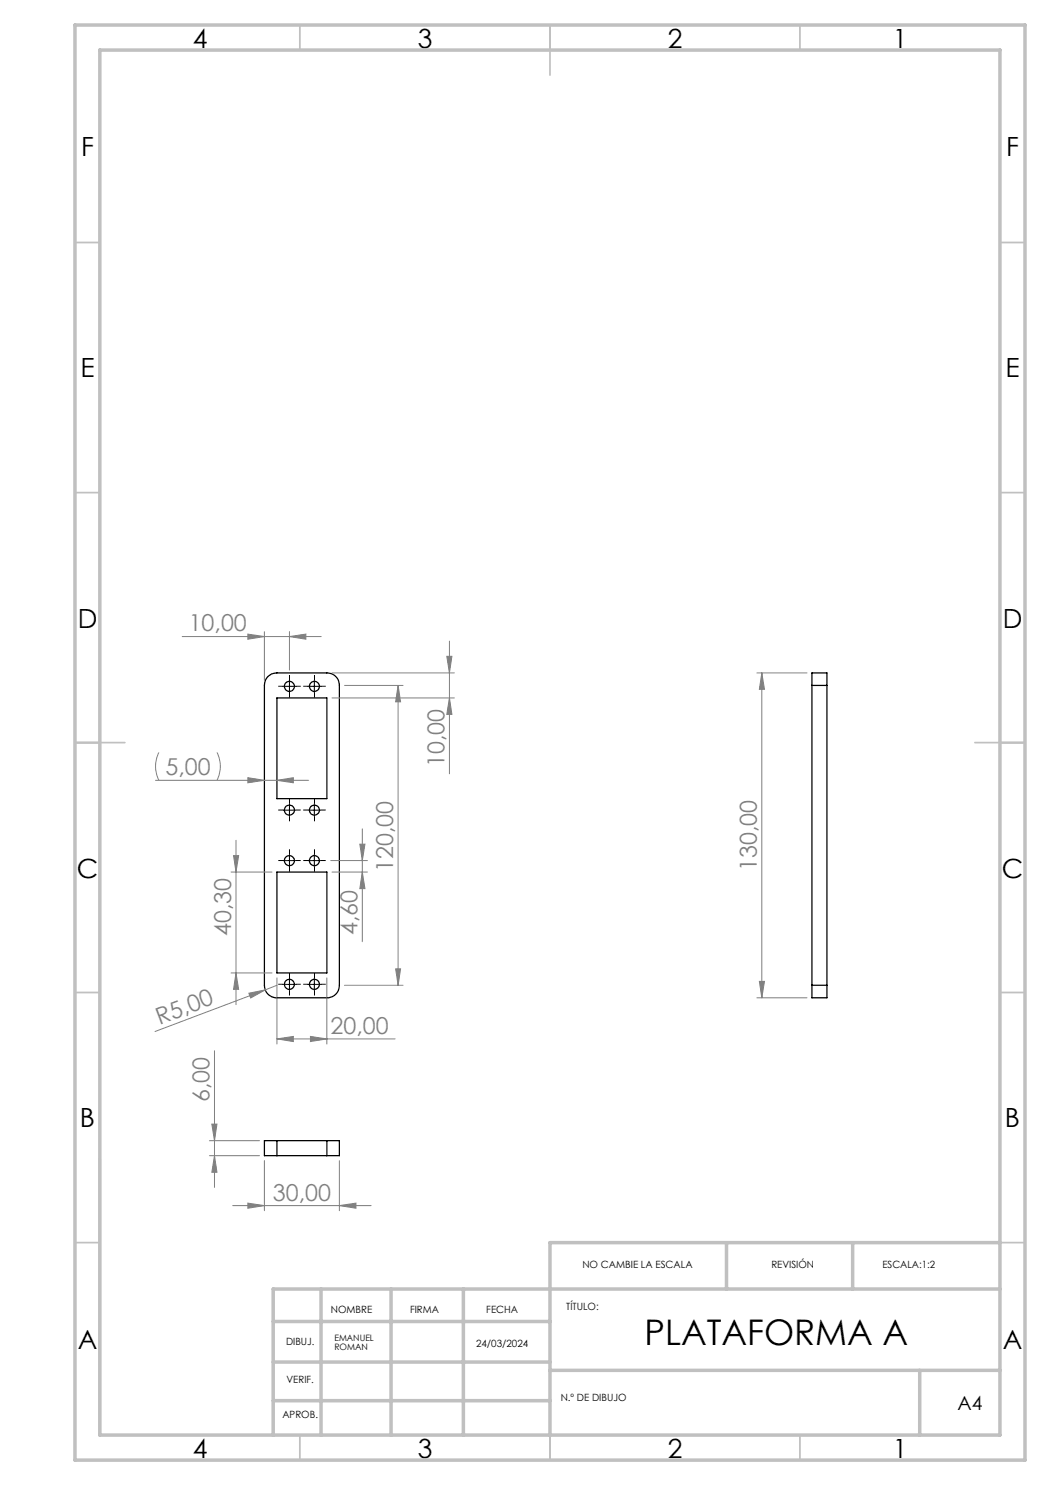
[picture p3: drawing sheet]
<svg xmlns="http://www.w3.org/2000/svg" width="210mm" height="297mm" viewBox="0 0 210 297" stroke-linecap="round" stroke-linejoin="round" font-family="sans-serif">
<g fill="none" stroke="#000" stroke-width=".25">
<path d="M53.5 135.4l.8-.6 1.1-.2h10a2.46 2.46 0 0 1 2.5 2.5v60a2.46 2.46 0 0 1-2.5 2.5h-10a2.46 2.46 0 0 1-2.5-2.5v-60l.2-1.1zM55.4 139.6h10v20.1h-10zM162.4 137.1v-2.5h3v2.5M162.4 137.1h3M162.4 137.1v60M165.4 137.1v60M55.4 174.4h10v20.2h-10zM162.4 197.1v2.5h3v-2.5M162.4 197.1h3M55.4 228.1h-2.5v3h2.5M55.4 228.1v3M55.4 228.1h10"/>
<path d="M55.4 231.1h10M65.4 228.1h2.5v3h-2.5M65.4 228.1v3"/>
<circle cx="57.9" cy="137.3" r="1.01"/>
<circle cx="62.9" cy="137.3" r="1"/>
<circle cx="57.9" cy="162" r="1.01"/>
<circle cx="57.9" cy="172.1" r="1.01"/>
<circle cx="62.9" cy="162" r="1"/>
<circle cx="62.9" cy="172.1" r="1"/>
<circle cx="57.9" cy="196.9" r="1"/>
<circle cx="62.9" cy="196.9" r="1"/>
</g>
<g fill="none" stroke="#808080" stroke-width=".2">
<path d="M36.4 127.3h27.8M49.6 126.8l3.3 .5-3.3 .5zM52.9 126.3v9.8M57.9 127.3l3.3-.5v1zM57.9 126.3v7.7M66.4 139.6h24.5M66.4 134.6h24.5M68.9 137.1h11.7M79.6 137.1l.5 3.3h-1zM79.6 137.1v60M89.4 131.3h1l-.5 3.3zM89.9 139.6l.5 3.3h-1z"/>
<path d="M89.9 128.2v26.6M151.4 134.6h10M152.4 134.6l.5 3.3h-1zM152.4 134.6v65M31.1 156.1h30.6M31.8 150.5a6.1 6.1 0 0 0 0 5.6M43.4 150.5a6.1 6.1 0 0 1 0 5.6M49.6 155.5l3.3 .6-3.3 .5zM55.4 156.1l3.3-.6v1.1zM46.2 174.4h8.2M46.7 171.1h1l-.5 3.3zM47.2 168.1v32.8"/>
<path d="M66.1 172.1h7.4M66.4 174.4h7.1M72 168.8h1l-.5 3.3zM72.5 165.8v22.5M72.5 174.4l.5 3.3h-1zM46.2 194.6h8.2M47.2 194.6l.5 3.3h-1zM49.8 198.6l3.3-.6-3 1.6zM53.1 198l-22.1 8.3M55.4 197.1l-2.3 .9M55.4 195.6v13.2M65.4 195.6v13.2"/>
<path d="M68.9 197.1h11.7M79.1 193.8h1l-.5 3.3zM151.4 199.6h10M151.9 196.3h1l-.5 3.3zM42.9 210.1v27.4M55.4 207.8l3.3-.5v1zM55.4 207.8h23.6M62.1 207.3l3.3 .5-3.3 .5zM41.9 228.1h10M41.9 231.1h10M42.4 224.8h1l-.5 3.3zM42.9 231.1l.5 3.4h-1z"/>
<path d="M52.9 232.1v10M67.9 232.1v10M46.5 241.1h27.7M49.6 240.6l3.3 .5-3.3 .5zM67.9 241.1l3.3-.5v1z"/>
</g>
<g fill="none" stroke="#000" stroke-width=".2" stroke-dasharray="15.2 1.3 1.3 1.3" stroke-linecap="butt">
<path d="M56.6 137.3h-1M57.9 136v-1M57.9 138.5v1M59.1 137.3h1M61.6 137.3h-1M62.9 136v-1M62.9 138.5v1M64.1 137.3h1M56.6 172.1h-1M56.6 162h-1M57.9 170.9v-1M57.9 173.4v1"/>
<path d="M57.9 160.8v-1M57.9 163.3v1M59.1 172.1h1M59.1 162h1M61.6 172.1h-1M61.6 162h-1M62.9 170.9v-1M62.9 173.4v1M62.9 160.8v-1M62.9 163.3v1M64.1 172.1h1M64.1 162h1"/>
<path d="M56.6 196.9h-1M57.9 195.6v-1M57.9 198.1v1M59.1 196.9h1M61.6 196.9h-1M62.9 195.6v-1M62.9 198.1v1M64.1 196.9h1"/>
</g>
<g fill="none" stroke="#000" stroke-width=".2">
<path d="M56.6 137.3h2.5M57.9 136v2.5M61.6 137.3h2.5M62.9 136v2.5M56.6 172.1h2.5M56.6 162h2.5M57.9 160.8v2.5M57.9 170.9v2.5M61.6 172.1h2.5M61.6 162h2.5M62.9 160.8v2.5M62.9 170.9v2.5"/>
<path d="M56.6 196.9h2.5M57.9 195.6v2.5M61.6 196.9h2.5M62.9 195.6v2.5"/>
</g>
<g fill="none" stroke="#c0c0c0" stroke-width=".35">
<path d="M60 5v5M110 5v10M160 5v5M15 48.5h5M200 48.5h5M15 98.5h5M200 98.5h5M15 148.5h10M195 148.5h10M15 198.5h5M200 198.5h5M15 248.5h5"/>
<path d="M200 248.5h5M60 287v5M110 282v10M160 287v5"/>
</g>
<path d="M20 231.8v55.2" fill="none" stroke="#c0c0c0" stroke-width=".5"/>
<g fill="none" stroke="#c0c0c0" stroke-width=".7">
<path d="M15 5h190v287h-190zM20 10h180v277h-180zM64.2 257.8v29.2M78.2 257.8v29.2M92.7 257.8v29.2M145.3 248.5v9.3M170.5 248.5v9.3M200 248.5h-90v38.5M200 257.8h-145.4v29.2M54.6 264.3h55.4M54.6 272.4h55.4M110 274.1h90"/>
<path d="M183.9 274.1v12.9M54.6 280.1h55.4"/>
</g>
<g fill="#808080">
<path d="M49.8 198.6l3.3-.6-3 1.6z"/>
<path d="M55.4 207.8l3.3-.5v1zM62.1 207.3l3.3 .5-3.3 .5zM49.6 240.6l3.3 .5-3.3 .5zM67.9 241.1l3.3-.5v1z"/>
<path d="M55.4 156.1l3.3-.6v1.1zM49.6 155.5l3.3 .6-3.3 .5zM57.9 127.3l3.3-.5v1zM49.6 126.8l3.3 .5-3.3 .5z"/>
<path d="M79.1 193.8h1l-.5 3.3zM79.6 137.1l.5 3.3h-1zM89.9 139.6l.5 3.3h-1zM89.4 131.3h1l-.5 3.3zM151.9 196.3h1l-.5 3.3zM152.4 134.6l.5 3.3h-1z"/>
<path d="M46.7 171.1h1l-.5 3.3zM47.2 194.6l.5 3.3h-1zM72 168.8h1l-.5 3.3zM72.5 174.4l.5 3.3h-1zM42.4 224.8h1l-.5 3.3zM42.9 231.1l.5 3.4h-1z"/>
</g>
<text font-size="7.1" x="128.9" y="269">PLATAFORMA A</text>
<g font-size="5.3">
<text x="38.5" y="9.5">4</text>
<text x="83.5" y="9.5">3</text>
<text x="133.6" y="9.5">2</text>
<text x="178.6" y="9.5">1</text>
<text x="16.2" y="31.3">F</text>
<text x="201.2" y="31.3">F</text>
<text x="16.1" y="75.5">E</text>
<text x="201.1" y="75.5">E</text>
<text x="15.5" y="125.5">D</text>
<text x="200.5" y="125.5">D</text>
<text x="15.4" y="175.5">C</text>
<text x="200.4" y="175.5">C</text>
<text x="16" y="225.5">B</text>
<text x="201" y="225.5">B</text>
<text x="15.5" y="269.8">A</text>
<text x="200.5" y="269.8">A</text>
<text x="38.5" y="291.5">4</text>
<text x="83.5" y="291.5">3</text>
<text x="133.6" y="291.5">2</text>
<text x="178.6" y="291.5">1</text>
</g>
<g font-size="4.7" fill="#808080">
<text x="37.7" y="126.3">10,00</text>
<text x="33.1" y="155">5,00</text>
<text x="88.9" y="153.5" transform="rotate(-90 88.9 153.5)">10,00</text>
<text x="78.6" y="174.4" transform="rotate(-90 78.6 174.4)">120,00</text>
<text x="151.4" y="174.2" transform="rotate(-90 151.4 174.2)">130,00</text>
<text x="46.2" y="187.2" transform="rotate(-90 46.2 187.2)">40,30</text>
<text x="71.5" y="187" transform="rotate(-90 71.5 187)">4,60</text>
<text x="31.9" y="204.9" transform="rotate(-21 31.9 204.9)">R5,00</text>
<text x="66.1" y="206.8">20,00</text>
<text x="41.9" y="220.5" transform="rotate(-90 41.9 220.5)">6,00</text>
<text x="54.6" y="240.1">30,00</text>
</g>
<text font-size="3.9" x="191.5" y="282">A4</text>
<g font-size="2">
<text x="116.5" y="253.6">NO CAMBIE LA ESCALA</text>
<text x="154.3" y="253.6">REVISIÓN</text>
<text x="176.5" y="253.6">ESCALA:1:2</text>
<text x="66.2" y="262.7">NOMBRE</text>
<text x="82" y="262.7">FIRMA</text>
<text x="97.3" y="262.7">FECHA</text>
<text x="113.2" y="262.1">TÍTULO:</text>
<text x="57.2" y="269">DIBUJ.</text>
<text x="95.2" y="269.5">24/03/2024</text>
<text x="57.3" y="276.7">VERIF.</text>
<text x="112.2" y="280.2">N.º DE DIBUJO</text>
<text x="56.5" y="283.6">APROB.</text>
</g>
<g font-size="1.8">
<text x="66.9" y="268.3">EMANUEL</text>
<text x="66.9" y="270.1">ROMAN</text>
</g>
</svg>
